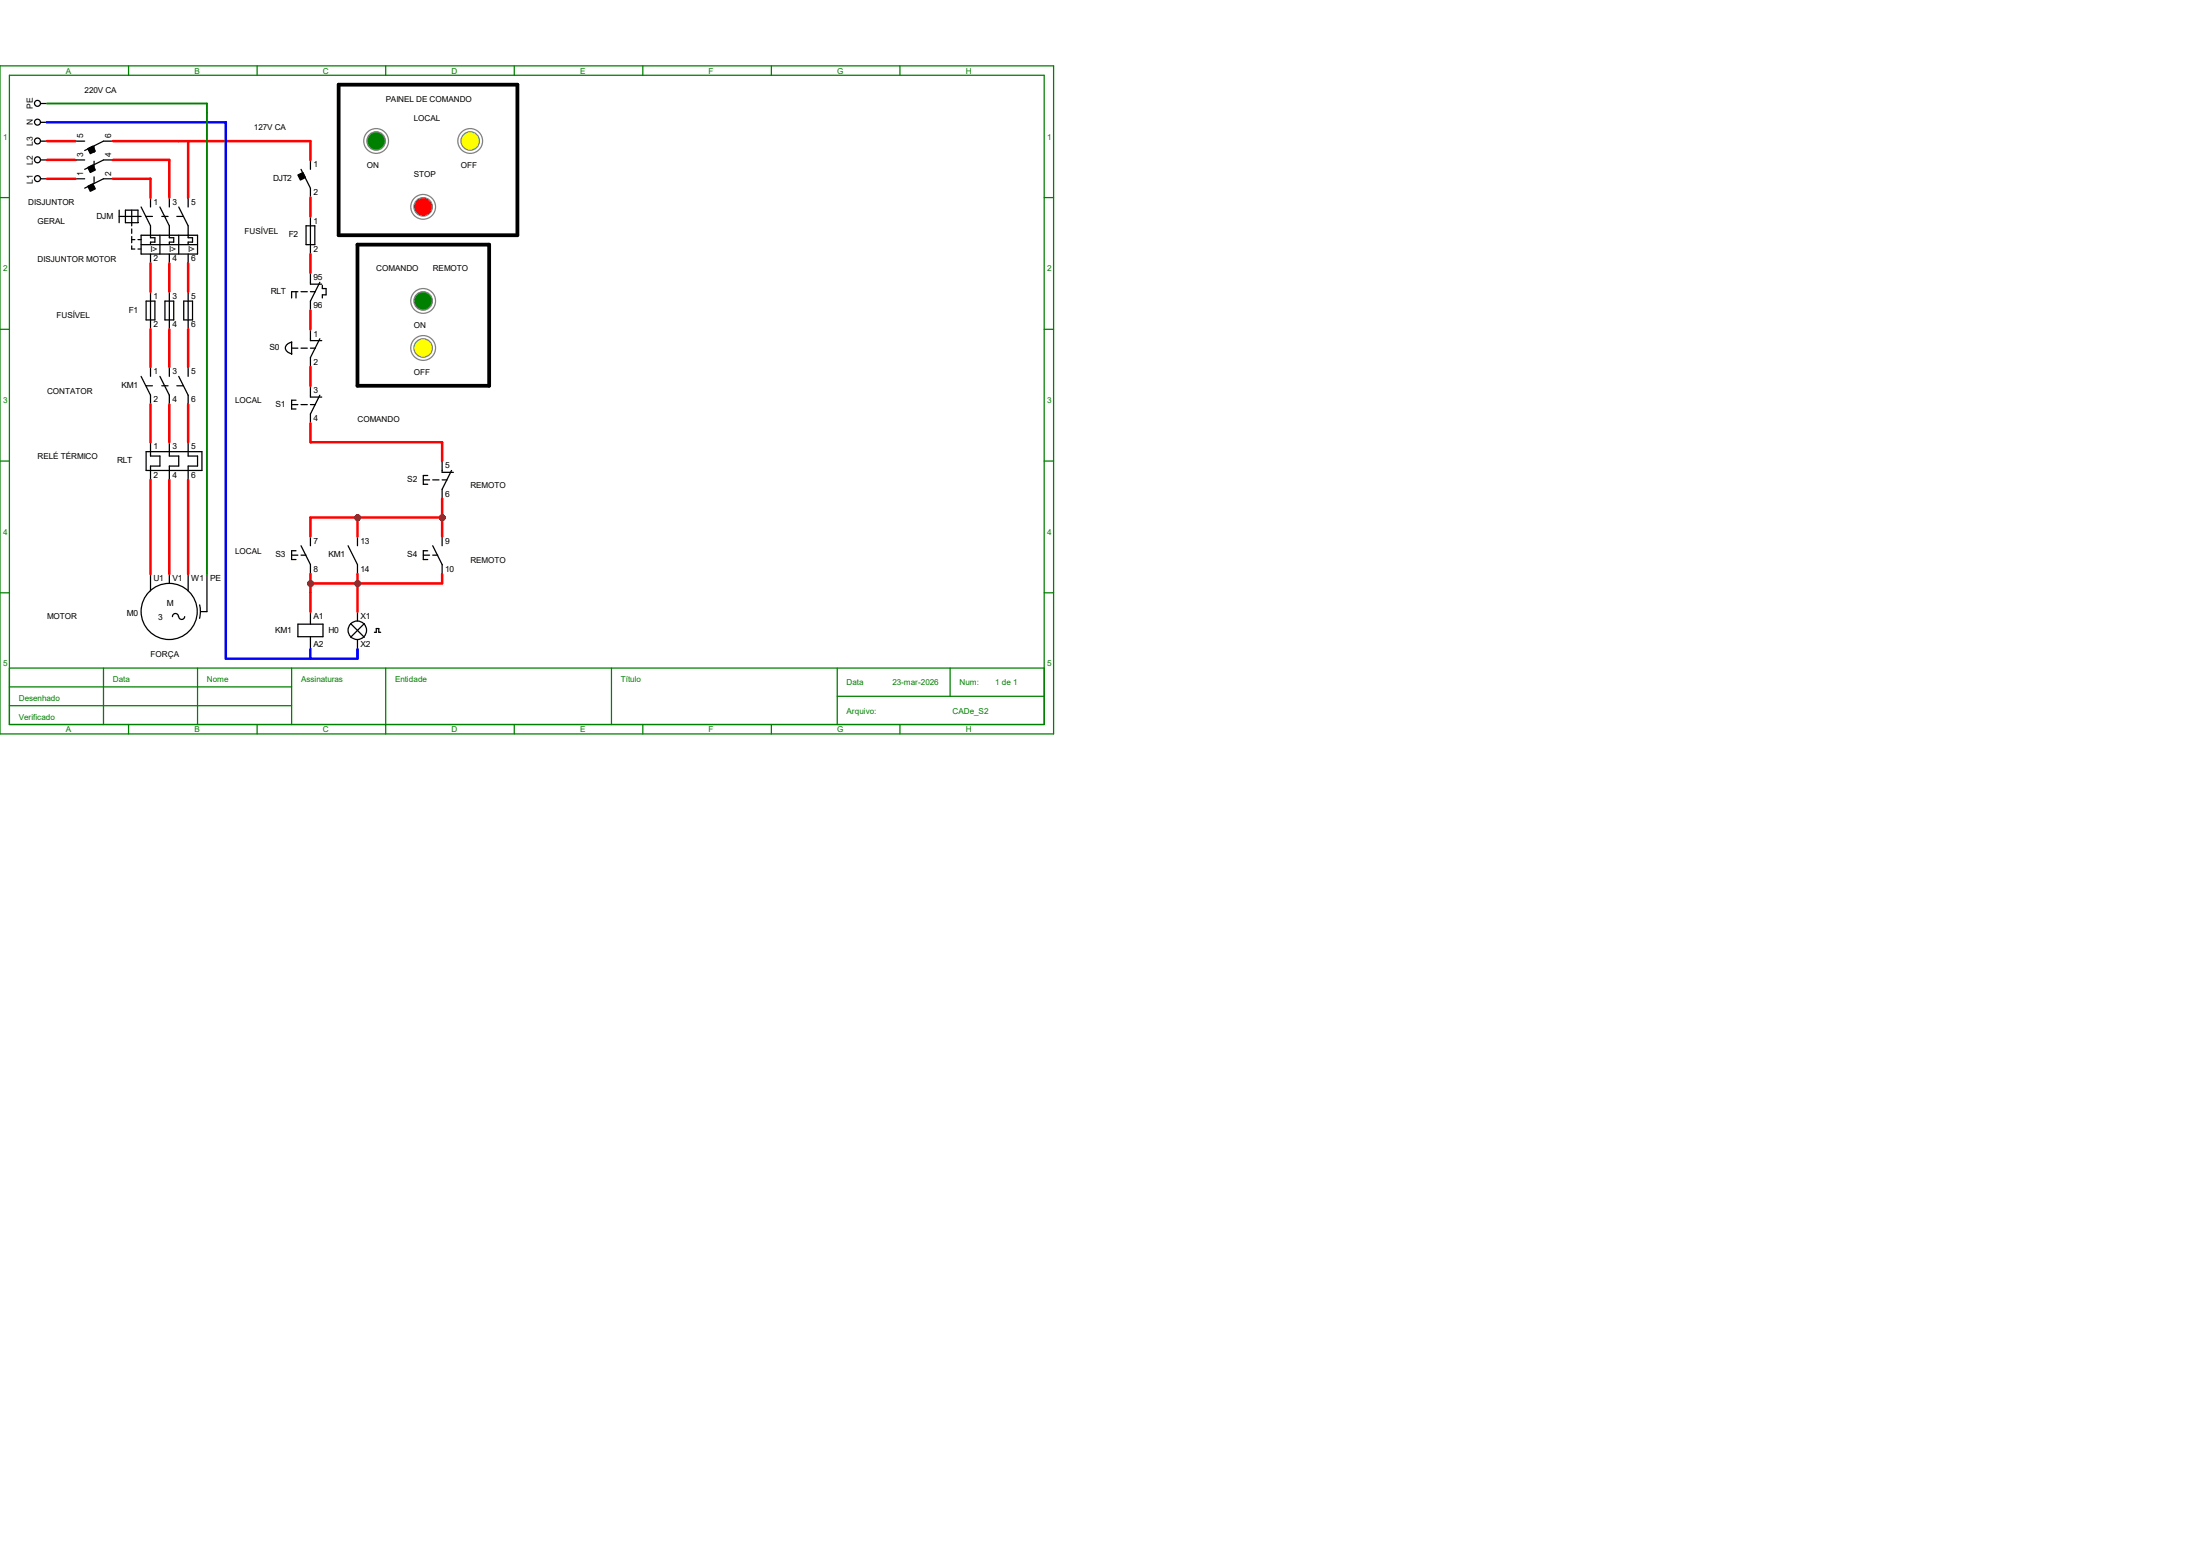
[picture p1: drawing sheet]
<svg xmlns="http://www.w3.org/2000/svg" width="297mm" height="210mm" viewBox="0 0 297 210" stroke-linecap="round" stroke-linejoin="round" font-family="sans-serif">
<g fill="none" stroke="#008000" stroke-width=".17">
<path d="M0 8.9h142.2v90.2h-142.2zM1.3 10.2h139.7v87.6h-139.7zM17.4 8.9v1.3M34.7 8.9v1.3M52.1 8.9v1.3M69.4 8.9v1.3M86.8 8.9v1.3M104.1 8.9v1.3M121.5 8.9v1.3M0 26.7h1.3M141 26.7h1.2M0 44.4h1.3"/>
<path d="M141 44.4h1.2M0 62.2h1.3M141 62.2h1.2M0 80h1.3M1.3 90.2h139.7M1.3 92.7h38.1M1.3 95.2h38.1M14 90.2v7.6M17.4 97.8v1.3M26.7 90.2v7.6M34.7 97.8v1.3M39.4 90.2v7.6"/>
<path d="M52.1 90.2v8.9M69.4 97.8v1.3M82.5 90.2v7.6M86.8 97.8v1.3M104.1 97.8v1.3M113 94h28M113 90.2v7.6M121.5 97.8v1.3M128.3 90.2v3.8M141 80h1.2"/>
</g>
<g fill="none" stroke="#000" stroke-width=".17">
<path d="M5.5 19h.8M5.5 16.5h.8M5.5 14h.8M10.2 19h1.2M12.7 19.7v.9M15.2 19h-1.2l-2.6 1.3M5.5 24.1h.8M5.5 21.6h.8M10.2 24.1h1.2M10.2 21.6h1.2M12.7 21.8v.8M12.7 23.9v.8"/>
<path d="M15.2 24.1h-1.2l-2.6 1.3M15.2 21.6h-1.2l-2.6 1.3M16.1 28.4v1.7M16.1 29.2h2.9M16.9 28.4h1.7v1.7h-1.7zM17.8 28.4v2.1M17.8 30.9v.6M17.8 31.9v.9M17.8 33.2v.4h.4M17.8 32.3h.4M18.6 32.3h.4M18.6 33.6h.4"/>
<path d="M19 27.9l1.3 2.6v1.6h.6v.6h-.6v.3M19 31.7h7.7v2.6h-7.7zM19 33h7.7M19.7 29.2h.9M20.3 26.7v1.2M20.3 34.3v1.3M20.3 39.4v5M21.6 31.7v2.6M21.6 27.9l1.3 2.6v1.6h.6v.6h-.6v.3M21.8 29.2h.9M22.9 26.7v1.2M22.9 34.3v1.3"/>
<path d="M22.9 39.4v5M23.9 29.2h.8M24.1 31.7v2.6M24.1 27.9l1.3 2.6v1.6h.6v.6h-.6v.3M25.4 26.7v1.2M25.4 34.3v1.3M25.4 39.4v5M40 39.4v.8M40.2 39.4h-.8v.8M40.6 22.9l1.3 2.5v1.3M40.6 39.4h.9M41.3 30.5h1.2v2.5h-1.2z"/>
<path d="M41.9 21.6v1.3M41.9 29.2v5.1M41.9 36.8v1.6h1.5M41.9 39.4h.7M43.2 38.1l-1.3 2.5v1.3M43.5 38.5v.4h.5v.9h-.5v.4M19 50.8l1.3 2.5v1.3M19.7 40.6h1.2v2.6h-1.2zM19.7 52.1h.9M20.3 49.5v1.3M20.3 59.7v1.9h1.3v1.3h-1.3v1.9M21.6 50.8l1.3 2.5v1.3"/>
<path d="M21.8 52.1h.9M22.3 40.6h1.2v2.6h-1.2zM22.9 59.7v1.9h1.2v1.3h-1.2v1.9M22.9 49.5v1.3M23.9 52.1h.8M24.1 50.8l1.3 2.5v1.3M24.8 40.6h1.2v2.6h-1.2zM25.4 59.7v1.9h1.3v1.3h-1.3v1.9M25.4 49.5v1.3M39.4 47h.8M39.4 46.1v1.7M39.4 54.6h.8"/>
<path d="M39.4 46.2a.85 .85 0 0 0-.8 1l.4 .4 .4 .2M40 54h-.6v1.2h.6M40.6 47h.9M40.6 54.6h.9M41.9 44.4v1.6h1.5M41.9 52.1v1.5h1.5M41.9 47h.7M41.9 54.6h.7M43.2 45.7l-1.3 2.6v1.2M43.2 53.3l-1.3 2.6v1.2M19.7 61h7.6v2.5h-7.6zM20.3 77.5v2.3"/>
<path d="M22.9 77.5v1.2M25.4 77.5v2.3M27.9 77.5v5h-.8M39.4 74.9h.8M40 74.3h-.6v1.2h.6M40.6 73.7l1.3 2.5v1.3M40.6 74.9h.7M41.9 72.4v1.3M47 73.7l1.3 2.5v1.3M48.3 72.4v1.3M57.1 64.8h.9M57.1 74.9h.9"/>
<path d="M57.7 64.2h-.6v1.2h.6M57.7 74.3h-.6v1.2h.6M58.4 73.7l1.3 2.5v1.3M58.4 64.8h.9M58.4 74.9h.7M59.7 62.2v1.6h1.5M59.7 72.4v1.3M59.7 64.8h.7M61 63.5l-1.3 2.5v1.3M24.1 83.2a.4 .4 0 0 0-.4-.4 .4 .4 0 0 0-.4 .4M24.9 83.2a.4 .4 0 0 1-.4 .4 .4 .4 0 0 1-.4-.4M27 81.6l.1 .9-.2 1"/>
<path d="M40.2 84.2h3.4v1.7h-3.4zM41.9 82.5v1.7M41.9 85.9v1.7"/>
<circle cx="5.1" cy="19" r=".4"/>
<circle cx="5.1" cy="16.5" r=".4"/>
<circle cx="5.1" cy="13.9" r=".4"/>
<circle cx="5.1" cy="24.1" r=".4"/>
<circle cx="5.1" cy="21.6" r=".4"/>
<circle cx="22.8" cy="82.5" r="3.8"/>
</g>
<g fill="#000" stroke="#000" stroke-width=".17">
<path d="M11.9 25.1l.6-.3 .4 .7-.7 .3z" fill-rule="evenodd"/>
<path d="M11.9 22.6l.6-.3 .4 .6-.7 .4z" fill-rule="evenodd"/>
<path d="M11.9 20.1l.6-.4 .4 .7-.7 .3z" fill-rule="evenodd"/>
<path d="M40.2 23.6l.7-.3 .3 .7-.6 .3z" fill-rule="evenodd"/>
</g>
<g fill="#f00" stroke="#800000" stroke-width=".17">
<circle cx="41.9" cy="78.8" r=".28"/>
<circle cx="59.7" cy="69.9" r=".28"/>
<circle cx="48.3" cy="69.9" r=".28"/>
</g>
<circle cx="50.8" cy="19" r="1.67" fill="none" stroke="#808080" stroke-width=".17"/>
<circle cx="50.8" cy="19" r="1.25" fill="#008000" stroke="#808080" stroke-width=".17"/>
<circle cx="63.5" cy="19" r="1.67" fill="none" stroke="#808080" stroke-width=".17"/>
<circle cx="63.5" cy="19" r="1.25" fill="#ff0" stroke="#808080" stroke-width=".17"/>
<circle cx="57.1" cy="27.9" r="1.67" fill="none" stroke="#808080" stroke-width=".17"/>
<circle cx="57.1" cy="27.9" r="1.25" fill="#f00" stroke="#808080" stroke-width=".17"/>
<circle cx="57.1" cy="40.6" r="1.67" fill="none" stroke="#808080" stroke-width=".17"/>
<circle cx="57.1" cy="40.6" r="1.25" fill="#008000" stroke="#808080" stroke-width=".17"/>
<circle cx="57.1" cy="47" r="1.67" fill="none" stroke="#808080" stroke-width=".17"/>
<circle cx="57.1" cy="47" r="1.25" fill="#ff0" stroke="#808080" stroke-width=".17"/>
<path d="M45.7 11.4h24.1v20.3h-24.1zM48.3 33h17.7v19.1h-17.7z" fill="none" stroke="#000" stroke-width=".51"/>
<g fill="none" stroke="#000" stroke-width=".17">
<path d="M47.3 84.2l1.9 1.8M48.3 82.5v1.3M48.3 86.4v1.2M49.2 84.2l-1.9 1.8M50.5 85.3h.3v-.5h.3v.5h.3"/>
<circle cx="48.2" cy="85.1" r="1.25"/>
</g>
<circle cx="48.3" cy="78.8" r=".28" fill="#f00" stroke="#800000" stroke-width=".17"/>
<g fill="#f00" stroke="#800000" stroke-width=".34">
<circle cx="41.9" cy="78.8" r=".28"/>
<circle cx="59.7" cy="69.9" r=".28"/>
<circle cx="48.3" cy="69.9" r=".28"/>
<circle cx="48.3" cy="78.8" r=".28"/>
</g>
<g fill="none" stroke="#f00" stroke-width=".34">
<path d="M6.3 19h3.9M15.2 19h26.7v2.6M25.4 19v7.7M6.3 24.1h3.9M6.3 21.6h3.9M15.2 24.1h5.1v2.6M15.2 21.6h7.7v5.1M20.3 35.6v3.8M22.9 35.6v3.8M25.4 35.6v3.8M41.9 26.7v2.5M41.9 34.3v2.5"/>
<path d="M20.3 44.4v5.1M20.3 54.6v5.1M22.9 44.4v5.1M22.9 54.6v5.1M25.4 44.4v5.1M25.4 54.6v5.1M41.9 41.9v2.5M41.9 49.5v2.6M41.9 57.1v2.6h17.8v2.5M20.3 64.8v12.7M22.9 64.8v12.7M25.4 64.8v12.7"/>
<path d="M41.9 77.5v5M48.3 69.8v2.6M48.3 77.5v5M59.7 69.8h-17.8v2.6M59.7 77.5v1.2h-17.8M59.7 67.3v5.1"/>
</g>
<g fill="#800000" stroke="#800000" stroke-width=".34">
<circle cx="41.9" cy="78.8" r=".28"/>
<circle cx="59.7" cy="69.9" r=".28"/>
<circle cx="48.3" cy="69.9" r=".28"/>
<circle cx="48.3" cy="78.8" r=".28"/>
</g>
<path d="M6.3 16.5h24.2v72.4h17.8v-1.3M41.9 87.6v1.3" fill="none" stroke="#00f" stroke-width=".34"/>
<path d="M6.3 14h21.6v63.5" fill="none" stroke="#008000" stroke-width=".25"/>
<g font-size="1.1" fill="#008000">
<text x="8.9" y="9.9">A</text>
<text x="26.2" y="9.9">B</text>
<text x="43.6" y="9.9">C</text>
<text x="61" y="9.9">D</text>
<text x="78.3" y="9.9">E</text>
<text x="95.7" y="9.9">F</text>
<text x="113" y="9.9">G</text>
<text x="130.4" y="9.9">H</text>
<text x=".4" y="18.8">1</text>
<text x="141.4" y="18.8">1</text>
<text x=".4" y="36.6">2</text>
<text x="141.4" y="36.6">2</text>
<text x=".4" y="54.4">3</text>
<text x="141.4" y="54.4">3</text>
<text x=".4" y="72.2">4</text>
<text x="141.4" y="72.2">4</text>
<text x=".4" y="90">5</text>
<text x="141.4" y="90">5</text>
<text x="2.5" y="94.6">Desenhado</text>
<text x="15.2" y="92.1">Data</text>
<text x="27.9" y="92.1">Nome</text>
<text x="40.6" y="92.1">Assinaturas</text>
<text x="53.3" y="92.1">Entidade</text>
<text x="83.8" y="92.1">Título</text>
<text x="114.3" y="92.5">Data</text>
<text x="120.5" y="92.5">23-mar-2026</text>
<text x="129.5" y="92.5">Num:</text>
<text x="134.4" y="92.5">1 de 1</text>
<text x="2.5" y="97.2">Verificado</text>
<text x="8.9" y="98.8">A</text>
<text x="26.2" y="98.8">B</text>
<text x="43.6" y="98.8">C</text>
<text x="61" y="98.8">D</text>
<text x="78.3" y="98.8">E</text>
<text x="95.7" y="98.8">F</text>
<text x="113" y="98.8">G</text>
<text x="114.3" y="96.3">Arquivo:</text>
<text x="128.6" y="96.3">CADe_S2</text>
<text x="130.4" y="98.8">H</text>
</g>
<g font-size="1.1">
<text x="4.4" y="16.8" transform="rotate(-90 4.4 16.8)">N</text>
<text x="4.4" y="14.6" transform="rotate(-90 4.4 14.6)">PE</text>
<text x="11.4" y="12.5">220V CA</text>
<text x="34.3" y="17.6">127V CA</text>
<text x="52.1" y="13.8">PAINEL DE COMANDO</text>
<text x="55.9" y="16.3">LOCAL</text>
<text x="4.4" y="22.3" transform="rotate(-90 4.4 22.3)">L2</text>
<text x="4.4" y="19.7" transform="rotate(-90 4.4 19.7)">L3</text>
<text x="11.2" y="23.7" transform="rotate(-90 11.2 23.7)">1</text>
<text x="11.2" y="21.2" transform="rotate(-90 11.2 21.2)">3</text>
<text x="11.2" y="18.6" transform="rotate(-90 11.2 18.6)">5</text>
<text x="15" y="23.7" transform="rotate(-90 15 23.7)">2</text>
<text x="15" y="21.2" transform="rotate(-90 15 21.2)">4</text>
<text x="15" y="18.6" transform="rotate(-90 15 18.6)">6</text>
<text x="42.3" y="22.6">1</text>
<text x="49.5" y="22.6">ON</text>
<text x="55.9" y="23.9">STOP</text>
<text x="62.2" y="22.6">OFF</text>
<text x="3.8" y="27.7">DISJUNTOR</text>
<text x="4.4" y="24.8" transform="rotate(-90 4.4 24.8)">L1</text>
<text x="13" y="29.5">DJM</text>
<text x="20.7" y="27.6">1</text>
<text x="23.3" y="27.6">3</text>
<text x="25.8" y="27.6">5</text>
<text x="36.9" y="24.4">DJT2</text>
<text x="42.3" y="26.4">2</text>
<text x="5.1" y="35.3">DISJUNTOR MOTOR</text>
<text x="5.1" y="30.3">GERAL</text>
<text x="20.3" y="34">I&gt;</text>
<text x="20.7" y="35.3">2</text>
<text x="22.9" y="34">I&gt;</text>
<text x="23.3" y="35.3">4</text>
<text x="25.4" y="34">I&gt;</text>
<text x="25.8" y="35.3">6</text>
<text x="33" y="31.5">FUSÍVEL</text>
<text x="39" y="32">F2</text>
<text x="42.3" y="30.2">1</text>
<text x="42.3" y="34">2</text>
<text x="20.7" y="40.3">1</text>
<text x="23.3" y="40.3">3</text>
<text x="25.8" y="40.3">5</text>
<text x="36.6" y="39.7">RLT</text>
<text x="42.3" y="37.8">95</text>
<text x="42.3" y="41.6">96</text>
<text x="50.8" y="36.6">COMANDO</text>
<text x="58.4" y="36.6">REMOTO</text>
<text x="7.6" y="43">FUSÍVEL</text>
<text x="17.4" y="42.2">F1</text>
<text x="20.7" y="44.2">2</text>
<text x="23.3" y="44.2">4</text>
<text x="25.8" y="44.2">6</text>
<text x="36.4" y="47.3">S0</text>
<text x="42.3" y="45.4">1</text>
<text x="55.9" y="44.2">ON</text>
<text x="6.3" y="53.1">CONTATOR</text>
<text x="16.4" y="52.4">KM1</text>
<text x="20.7" y="50.5">1</text>
<text x="23.3" y="50.5">3</text>
<text x="25.8" y="50.5">5</text>
<text x="42.3" y="49.2">2</text>
<text x="42.3" y="53">3</text>
<text x="55.9" y="50.6">OFF</text>
<text x="20.7" y="54.3">2</text>
<text x="23.3" y="54.3">4</text>
<text x="25.8" y="54.3">6</text>
<text x="31.7" y="54.4">LOCAL</text>
<text x="37.2" y="54.9">S1</text>
<text x="42.3" y="56.9">4</text>
<text x="48.3" y="56.9">COMANDO</text>
<text x="5.1" y="62">RELÉ TÉRMICO</text>
<text x="15.8" y="62.5">RLT</text>
<text x="20.7" y="60.7">1</text>
<text x="20.7" y="64.5">2</text>
<text x="23.3" y="60.7">3</text>
<text x="23.3" y="64.5">4</text>
<text x="25.8" y="60.7">5</text>
<text x="25.8" y="64.5">6</text>
<text x="55" y="65.1">S2</text>
<text x="60.1" y="63.2">5</text>
<text x="63.5" y="65.8">REMOTO</text>
<text x="60.1" y="67">6</text>
<text x="31.7" y="74.7">LOCAL</text>
<text x="37.2" y="75.2">S3</text>
<text x="42.3" y="73.4">7</text>
<text x="42.3" y="77.2">8</text>
<text x="44.4" y="75.2">KM1</text>
<text x="48.7" y="73.4">13</text>
<text x="48.7" y="77.2">14</text>
<text x="55" y="75.2">S4</text>
<text x="60.1" y="73.4">9</text>
<text x="60.1" y="77.2">10</text>
<text x="63.5" y="76">REMOTO</text>
<text x="6.3" y="83.6">MOTOR</text>
<text x="17.1" y="83.1">M0</text>
<text x="20.7" y="78.4">U1</text>
<text x="21.3" y="83.7">3</text>
<text x="22.5" y="81.8">M</text>
<text x="23.3" y="78.4">V1</text>
<text x="25.8" y="78.4">W1</text>
<text x="28.4" y="78.4">PE</text>
<text x="42.3" y="83.5">A1</text>
<text x="48.7" y="83.5">X1</text>
<text x="20.3" y="88.7">FORÇA</text>
<text x="37.2" y="85.4">KM1</text>
<text x="42.3" y="87.3">A2</text>
<text x="44.4" y="85.4">H0</text>
<text x="48.7" y="87.3">X2</text>
</g>
</svg>
